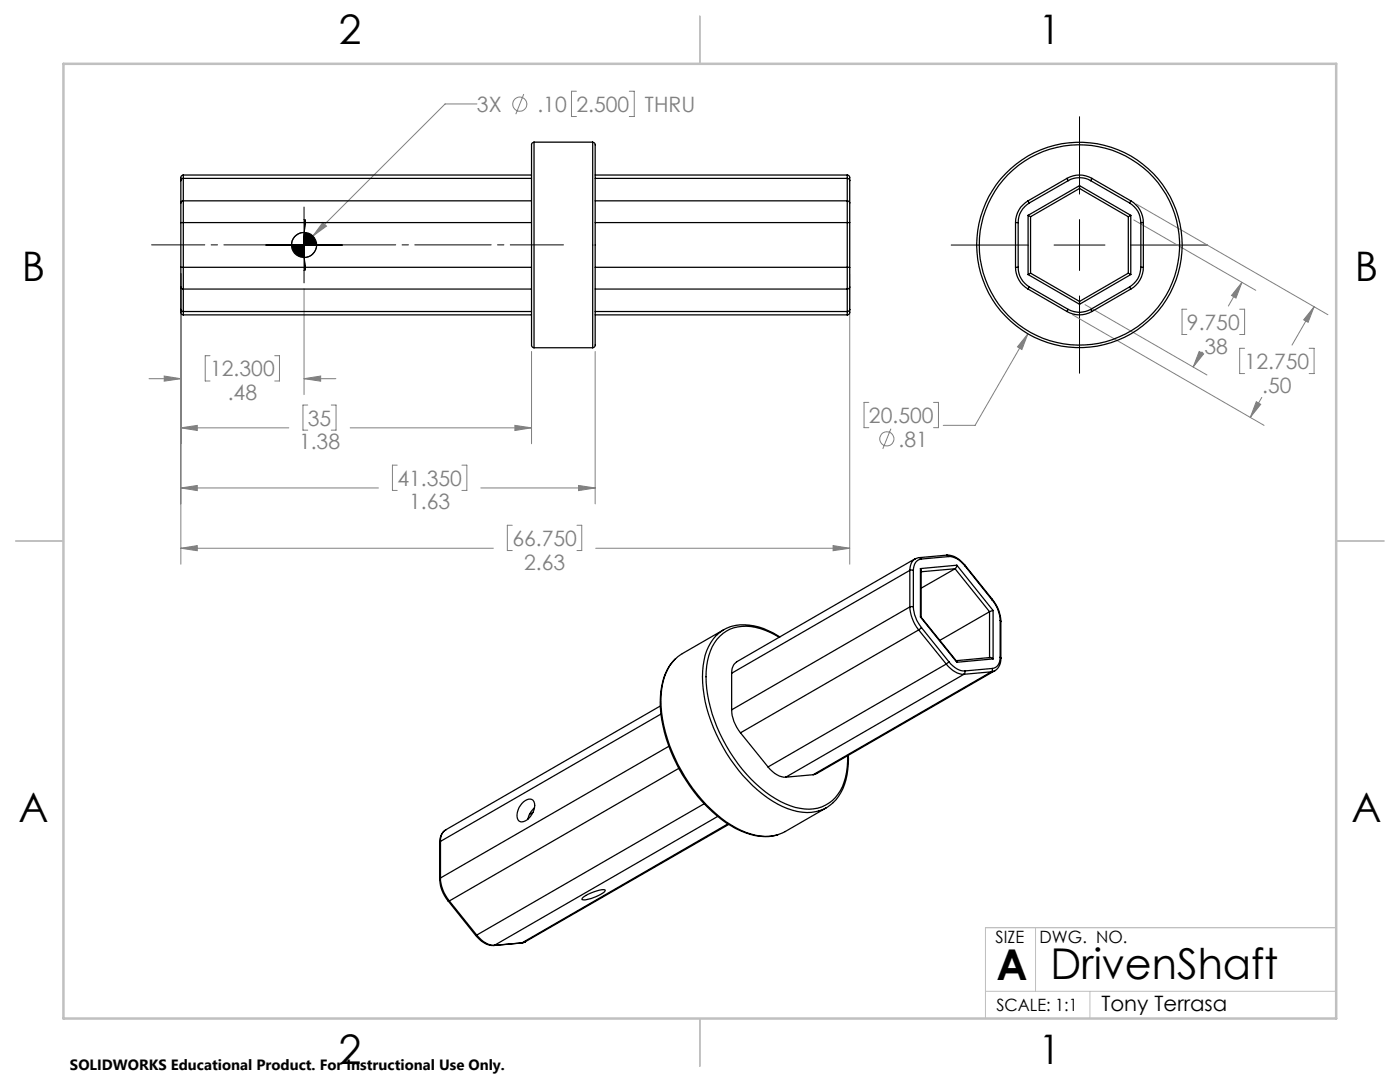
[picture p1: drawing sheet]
<svg xmlns="http://www.w3.org/2000/svg" width="279mm" height="216mm" viewBox="0 0 279 216" stroke-linecap="round" stroke-linejoin="round" font-family="sans-serif">
<g fill="none" stroke="#808080" stroke-width=".2">
<path d="M104.5 18.8l-1.6 4M115 18.2h-.9v5h.9M125.6 18.2h1v5h-1M95.2 20.7h-6.4l-26.4 26.4M36.1 54.6v58M60.7 57.7v21M64.4 44.4l.8 .7-2.8 2zM169.6 54.6v58M226.3 43.9l24.3 14M226.8 40.7l38.2 22.1M247.9 56.3l-2.8 4.8M247.9 56.3l-1.2 3.2-.9-.6z"/>
<path d="M29.7 75.6h6.4M32.8 75l3.3 .6-3.3 .5zM41.9 71h-.9v5h.9M54.8 71h1v5h-1M60.7 75.6h6.3M60.7 75.6l3.3-.6v1.1zM106.1 70.1v18.4M118.8 70.1v30.4M205.1 66.6l-10.5 18.3h-6.4M205.1 66.6l-1.2 3.1-.8-.5zM214 62.8l38.3 22.1M216.5 60.8l24.4 14"/>
<path d="M236.9 61.7h-1v5h1M239.1 71.5l-1 1.7M239.3 70.1l.9 .5-2.1 2.6zM247.4 61.7h1v5h-1M248.4 69.5h-1v5h1M251.8 79.3l-2.3 4M261.3 69.5h1v5h-1M262.3 61.2l-1.2 3.1-.9-.5zM262.3 61.2l-4.5 7.7M36.1 85.4h21.5M36.1 97.4h39.4M36.1 85.4l3.3-.5v1z"/>
<path d="M36.1 97.4l3.3-.5v1zM61.4 80.8h-.9v5h.9M66.1 80.8h1v5h-1M69.9 85.4h36.2M79.3 92.8h-1v5.1h1M92.2 92.8h1v5.1h-1M96 97.4h22.8M102.8 84.9l3.3 .5-3.3 .5zM115.5 96.9l3.3 .5-3.3 .5zM173.4 80.3h-1v5h1M177.8 85.5l-1.6 4.1M186.3 80.3h1v5h-1"/>
<path d="M250.7 80.2l.9 .5-2.1 2.6zM36.1 109.4h62.4M36.1 109.4l3.3-.5v1zM102.2 104.8h-1v5.1h1M115.1 104.8h1v5.1h-1M118.9 109.4h50.7M166.3 108.9l3.3 .5-3.3 .5z"/>
<circle cx="103.8" cy="20.8" r="1.41"/>
<circle cx="177" cy="87.6" r="1.41"/>
</g>
<path d="M215.4 23.3v15.4M53.1 48.9h15.2M60.7 46.4a2.46 2.46 0 0 0-2.5 2.5M60.7 41.3v15.1M60.9 43.8a60.6 60.6 0 0 0 0 10.1M63.2 48.9a2.53 2.53 0 0 1-2.5 2.5M189.8 48.9h15.5M210.4 48.9h10.1M215.4 43.8v10.2M215.4 59.1v15.4M225.6 48.9h15.4" fill="none" stroke="#000" stroke-width=".2"/>
<path d="M30.3 48.9h82.1" fill="none" stroke="#000" stroke-width=".2" stroke-dasharray="15.2 1.3 1.3 1.3" stroke-dashoffset="4.6"/>
<path d="M196.7 197.8h70M206.7 185.1v12.7M217.5 197.8v5.4M266.7 185.1h-70v18.1" fill="none" stroke="#c0c0c0" stroke-width=".2"/>
<path d="M139.7 3.2v9.5M3.1 107.9h9.6M266.7 107.9h9.5M139.7 203.2v9.6" fill="none" stroke="#c0c0c0" stroke-width=".25"/>
<path d="M12.7 12.7h254v190.5h-254z" fill="none" stroke="#c0c0c0" stroke-width=".5"/>
<path d="M58.2 48.9a2.53 2.53 0 0 0 2.5 2.5v-2.5zM60.7 46.4v2.5h2.5a2.52 2.52 0 0 0-2.5-2.5z" fill="#000"/>
<path d="M36.1 109.4l3.3-.5v1zM166.3 108.9l3.3 .5-3.3 .5zM36.1 85.4l3.3-.5v1zM102.8 84.9l3.3 .5-3.3 .5zM60.7 75.6l3.3-.6v1.1zM32.8 75l3.3 .6-3.3 .5zM36.1 97.4l3.3-.5v1zM115.5 96.9l3.3 .5-3.3 .5zM64.4 44.4l-2 2.7 2.8-2zM250.7 80.2l.9 .5-2.1 2.6zM262.3 61.2l-1.2 3.1-.9-.5zM205.1 66.6l-2 2.6 .8 .5zM239.3 70.1l.9 .5-2.1 2.6zM247.9 56.3l-1.2 3.2-.9-.6z" fill="#808080"/>
<g fill="none" stroke="#000" stroke-width=".25">
<path d="M36.1 36.1v4.4M36.6 34.9a.77 .77 0 0 0-.5 1.2M36.6 35.6l-.3 .1-.2 .4M36.6 34.9v.7M36.6 34.9h69.5M36.6 35.6v4.5M36.6 35.6h69.5M106.6 28.4l-.3 .1-.2 .3v40.2l.2 .3 .3 .1M106.6 28.4v41M106.6 28.4h11.7M118.3 28.4h.1a.71 .71 0 0 1 .4 1v39.4a.52 .52 0 0 1-.5 .6M118.3 28.4v41"/>
<path d="M118.8 34.9h50.3M118.8 35.6h50.3M169.1 34.9a.77 .77 0 0 1 .5 1.2M169.1 35.6l.3 .1 .2 .4M169.1 34.9v.7M169.1 35.6v4.5M169.6 36.1v4.4M212.9 35.6l.3 .5M212.9 35.6a4.9 4.9 0 0 1 5 0M212.9 35.6l-7.7 4.5M213.2 36.1a4.5 4.5 0 0 1 4.5 0M213.2 36.1l-7.8 4.4"/>
<path d="M215.4 37v.6M215.4 37l-10.2 6M215.4 37l10.3 6M215.4 37.6l9.8 5.7M215.4 37.6l-9.7 5.7M217.7 36.1l7.7 4.4M217.9 35.6l-.2 .5M217.9 35.6l7.8 4.5M36.1 57.3l.1 .2 .4 .2M36.1 53.3v4M36.1 53.3h.5M36.1 40.5v3.9"/>
<path d="M36.1 44.4h.5M36.1 44.4v8.9M36.1 57.3v4.4M36.6 53.3v4.4M36.6 40.1h-.3l-.2 .4M36.6 40.1v4.3M36.6 53.3h69.5M36.6 44.4v8.9M36.6 57.7v4.5M36.6 44.4h69.5M36.6 57.7h69.5M36.6 40.1h69.5"/>
<path d="M118.8 53.3h50.3M118.8 44.4h50.3M118.8 57.7h50.3M118.8 40.1h50.3M169.1 53.3v4.4M169.1 40.1v4.3M169.1 44.4h.5M169.1 53.3h.5M169.1 40.1h.3l.2 .4M169.1 44.4v8.9M169.1 57.7v4.5M169.6 40.5v3.9"/>
<path d="M169.6 53.3v4M169.6 57.3l-.1 .2-.4 .2M169.6 44.4v8.9M169.6 57.3v4.4M202.7 44.4h.5M202.7 53.3h.5M202.7 53.3a5 5 0 0 0 2.5 4.4M202.7 44.4v8.9M203.2 53.3a4.6 4.6 0 0 0 2.2 4M203.2 44.4v8.9M205.2 43l.5 .3M205.2 40.1l.2 .4"/>
<path d="M205.2 40.1a5 5 0 0 0-2.5 4.3M205.2 43v11.8M205.2 54.8l10.2 5.9M205.2 57.7l7.7 4.5M205.4 40.5a4.6 4.6 0 0 0-2.2 3.9M205.4 57.3l-.2 .4M205.4 57.3l7.8 4.4M205.7 54.5l-.5 .3M205.7 54.5l9.7 5.6M205.7 43.3v11.2M225.2 54.5l.5 .3M225.2 43.3v11.2"/>
<path d="M225.2 54.5l-9.8 5.6M225.4 40.5a4.5 4.5 0 0 1 2.3 3.9M225.4 57.3l.3 .4M225.4 57.3l-7.7 4.4M225.7 43l-.5 .3M225.7 40.1l-.3 .4M225.7 40.1a5 5 0 0 1 2.5 4.3M225.7 54.8l-10.3 5.9M225.7 43v11.8M225.7 57.7l-7.8 4.5M227.7 53.3a4.5 4.5 0 0 1-2.3 4M227.7 44.4h.5"/>
<path d="M227.7 53.3h.5M227.7 44.4v8.9M228.2 53.3a5 5 0 0 1-2.5 4.4M228.2 44.4v8.9M36.1 61.7l.1 .9 .4 .2M36.1 61.7l.2 .4 .3 .1M36.6 62.2v.6M36.6 62.8h69.5M36.6 62.2h69.5M106.6 69.4h11.7M118.8 62.8h50.3M118.8 62.2h50.3"/>
<path d="M169.1 62.2v.6M169.6 61.7v.6a.48 .48 0 0 1-.5 .5M169.6 61.7l-.2 .4-.3 .1M212.9 62.2a4.9 4.9 0 0 0 5 0M213.2 61.7a4.5 4.5 0 0 0 4.5 0M213.2 61.7l-.3 .5M215.4 60.1v.6M217.7 61.7l.2 .5M181.6 113.8h.7M181.6 113.8v7.3M181.6 113.8l-35.6 20.5M182.3 113.8v7.3"/>
<path d="M182.6 111.5l-35.6 20.5a2.61 2.61 0 0 0-1 2.3M182.6 111.5a2.49 2.49 0 0 0-1 2.3M183.5 111.3l-.9 .2M183.5 111.3l.4 .2M183.7 113.5l.1 .2v9.5M183.7 113.5v9.6M183.9 111.5a2 2 0 0 0-1.6 2.3M188.9 110.8a4.3 4.3 0 0 1 3.7 2M188.9 110.8l.5 .3M188.9 110.8l-5.4 .5M189.4 111.1a4.1 4.1 0 0 1 3.1 1.8M189.4 111.1l-5.5 .4"/>
<path d="M190.6 113.5l-6.8 3.9M190.6 113.5l6.9 8.6M190.6 113.5l-6.8 .6M191 112.8l-.4 .7M191 112.8l-7.3 .7M191 112.8l7.2 9M192.5 112.9l5.5 6.8M192.6 112.8l-.1 .1M192.6 112.8l5.4 6.8M198 119.7a6.9 6.9 0 0 1 1.6 4.1M198 119.6a7.2 7.2 0 0 1 1.7 4.4M198 119.6v.1"/>
<path d="M134.8 131.5a11.5 11.5 0 0 0-3 8.7 32 32 0 0 0 10.2 21.7 16.2 16.2 0 0 0 11.4 5l1.8-.3M144.4 125.7l-8.2 4.7a9 9 0 0 0-4.2 7.2 28.3 28.3 0 0 0 4.7 17.4 27.8 27.8 0 0 0 11.2 10.7 9.4 9.4 0 0 0 8.8 .2l8.2-4.7M145.9 125a7.9 7.9 0 0 0-5.4 6.8 25.4 25.4 0 0 0 3.1 16 29.5 29.5 0 0 0 12.6 13.1 9.4 9.4 0 0 0 8.9 .2l1.1-.9M145.9 125a12 12 0 0 1 9.7 2.1M146 134.3v7.3M155.5 127.2a11 11 0 0 0-9.8-1.6 8.7 8.7 0 0 0-4.7 7.2 27.9 27.9 0 0 0 4.7 17.2 25.9 25.9 0 0 0 12.1 10.8 8 8 0 0 0 8.9-1.6 11.7 11.7 0 0 0 2.5-8.4M181.6 121.1a8.2 8.2 0 0 0 1.7 4.6M181.6 121.1h.7M181.6 121.1l-35.6 20.5M182.3 121.1a7.5 7.5 0 0 0 1.6 4.1M183.3 125.7l5.5 6.8M183.3 125.7l-35.5 20.5"/>
<path d="M183.7 123.1l.1 .1M183.7 123.1l7.3 9.1M183.8 123.2l7.2 9M183.9 125.2l-.6 .5M183.9 125.2l5.5 6.8M188.8 132.5a4.7 4.7 0 0 0 3.6 2M188.8 132.5l-35.5 20.5M189.4 132a4.1 4.1 0 0 0 3.1 1.9M189.4 132l-.6 .5M192.4 134.5l-35.6 20.6M192.5 133.9v.4l-.1 .2M197.5 122.1l-9.9 5.7"/>
<path d="M197.5 122.1v9.1M197.8 134.1l-5.4 .4M197.8 134.1l-35.5 20.5M198 133.4v.4l-.2 .3M198 133.4l-5.5 .5M198.2 131.5l-.6-.3-6.8 .6M198.2 121.8l-.7 .3M198.2 131.5l-7.2 .7M198.2 121.8v9.7M198.6 133.8l-35.6 20.5-.7 .3M198.6 133.8l-.8 .3M199.6 131.1a1.95 1.95 0 0 1-1.6 2.3"/>
<path d="M199.6 131.1l.1 .2M199.6 123.8l.1 .2M199.6 123.8v7.3M199.7 131.3v.4a2.58 2.58 0 0 1-1.1 2.1M199.7 124v7.3M131.8 140.9l-42.9 24.7M131.9 142.5l-44 25.4M133.5 148.9l-45.6 26.3M135.5 153.3l-45.8 26.5M146 141.6a7.6 7.6 0 0 0 1.8 4.6M147.8 146.2l5.5 6.8M153.3 153a4.7 4.7 0 0 0 3.5 2.1"/>
<path d="M162.3 154.6l-5.5 .5M169.3 150.7a12 12 0 0 1-3 9.5M87.7 175.4a7.3 7.3 0 0 0 1.8 4.4M87.7 168.1v7.3M87.9 175.2a7.6 7.6 0 0 0 1.8 4.6M87.9 175.2l-.2 .2M87.9 167.9l-.2 .2M87.9 167.9v7.3M88.9 165.6a2.41 2.41 0 0 0-1 2.3M88.9 165.6h.1M89 165.6l-.2 .1a2.86 2.86 0 0 0-1.1 2.4M89.5 179.8l5.4 6.9"/>
<path d="M89.7 179.8h-.2M89.7 179.8l5.4 6.8M104.1 160.3l.7-.6a1.16 1.16 0 0 1 1.5-.1 1.16 1.16 0 0 1 .4 1.5 3.1 3.1 0 0 1-2.8 2.9 1.66 1.66 0 0 1-.5-2.4zM106.4 162.1l-.7 .4M106.6 161.2l-.9 1.2-.4 1.1M116.3 179.1a8 8 0 0 1 4.4-1.5l.1 .1a5.9 5.9 0 0 1-3.7 1.8h-1zM140.5 160.4l-45.4 26.2M143.2 162.9l-44.5 25.7M145.3 164.4l-41.1 23.7M145.5 164.5l-40.7 23.4M94.9 186.7a4.7 4.7 0 0 0 3.6 2M95.1 186.6a4.7 4.7 0 0 0 3.6 2"/>
<path d="M95.1 186.6l-.2 .1M98.7 188.6l-.2 .1M104 188.2l-5.5 .5M104.2 188.1l-.2 .1M104.2 188.1l-5.5 .5M104.8 187.9l-.8 .3M104.8 187.9l-.6 .2"/>
<circle cx="60.7" cy="48.9" r="2.5"/>
<circle cx="215.4" cy="48.9" r="20.5"/>
<circle cx="215.4" cy="48.9" r="20"/>
</g>
<g font-size="8.5">
<text x="198.9" y="195.5">A</text>
<text x="209.6" y="195.4">DrivenShaft</text>
</g>
<g font-size="8.1">
<text x="67.6" y="8.9">2</text>
<text x="207.3" y="8.9">1</text>
<text x="4.4" y="56.2">B</text>
<text x="270.4" y="56.2">B</text>
<text x="3.7" y="164.1">A</text>
<text x="269.7" y="164.1">A</text>
<text x="67.6" y="212.4">2</text>
<text x="207.3" y="212.4">1</text>
</g>
<g font-size="4.2" fill="#808080">
<text x="95.2" y="22.3">3X</text>
<text x="107.3" y="22.3">.10</text>
<text x="115.1" y="22.3">2.500</text>
<text x="128.7" y="22.3">THRU</text>
<text x="236.9" y="65.8">9.750</text>
<text x="239.2" y="70.6">.38</text>
<text x="41.9" y="75.1">12.300</text>
<text x="248.4" y="73.6">12.750</text>
<text x="45.4" y="79.8">.48</text>
<text x="251.9" y="78.3">.50</text>
<text x="59.7" y="89.7">1.38</text>
<text x="61.4" y="84.9">35</text>
<text x="173.4" y="84.4">20.500</text>
<text x="179.3" y="89.2">.81</text>
<text x="79.3" y="96.9">41.350</text>
<text x="81.6" y="101.7">1.63</text>
<text x="102.2" y="108.9">66.750</text>
<text x="104.6" y="113.7">2.63</text>
</g>
<text font-size="4.2" x="219.8" y="201.7">Tony Terrasa</text>
<g font-size="3.4">
<text x="198.7" y="188.1">SIZE</text>
<text x="207.5" y="188.1">DWG. NO.</text>
<text x="198.8" y="201.7">SCALE: 1:1</text>
</g>
<text font-size="3" x="14" y="213.5">SOLIDWORKS Educational Product. For Instructional Use Only.</text>
</svg>
